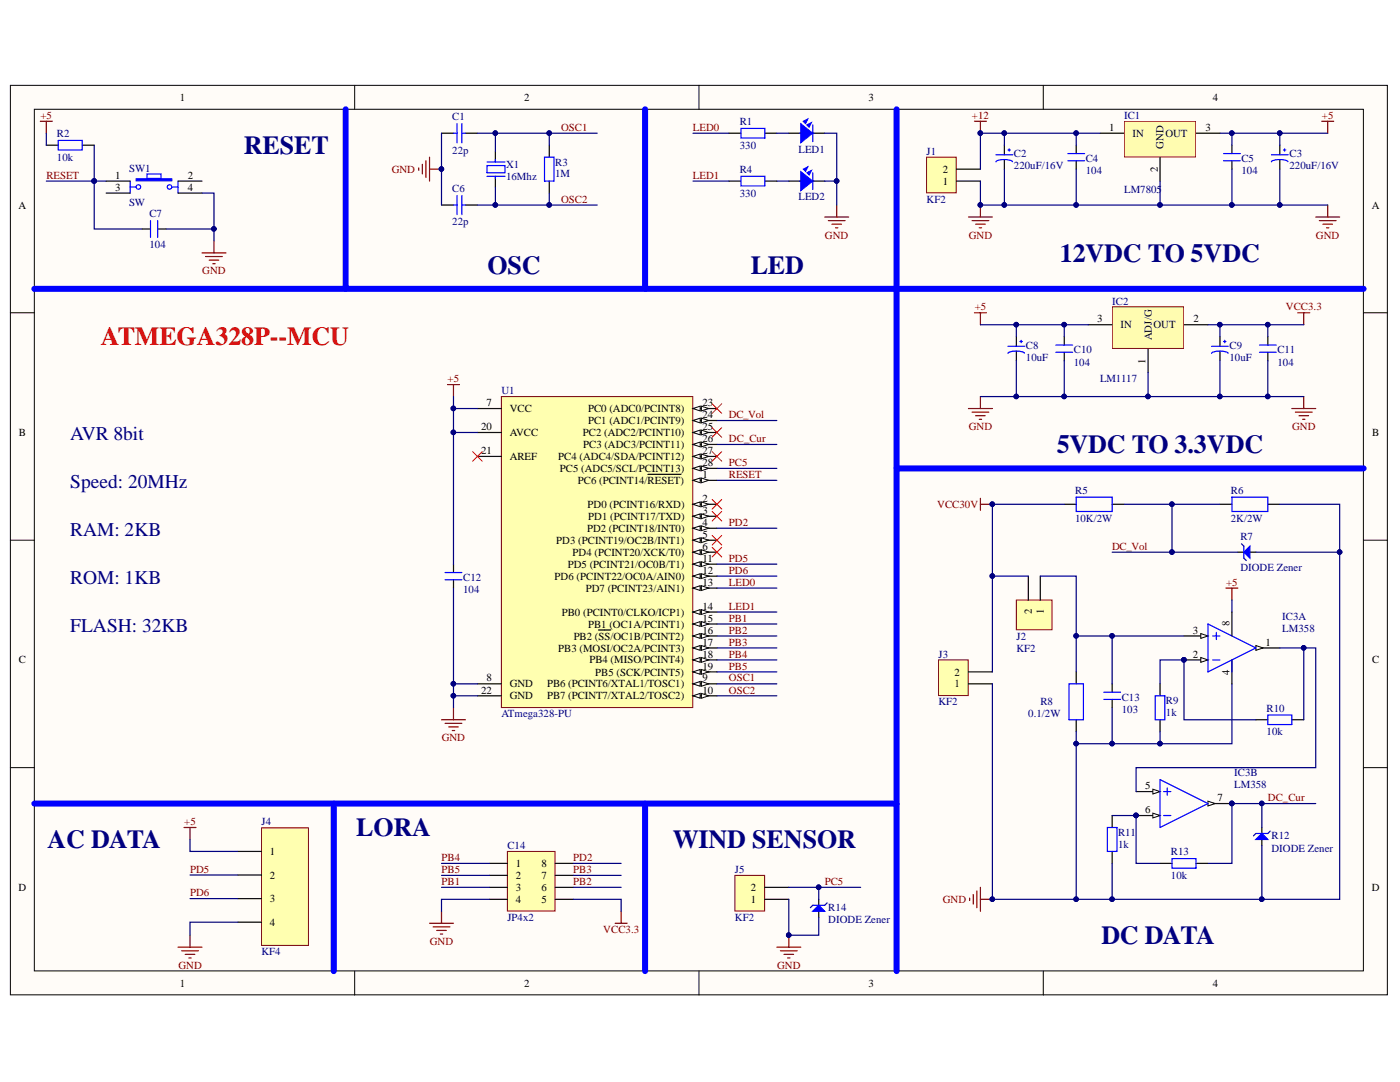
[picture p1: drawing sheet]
# Altium project Wind_Node.PrjPCB
1 sheet, 41 parts. Net scope: global (net labels, ports and power ports of the same name join across sheets).
Board file: File_Mach_In.PcbDoc

## Sheet File_Nguyen_Ly.SchDoc
size A4

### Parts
C1  value 22p  [Tu-ceramic]  (hidden comment: Capacitor Ceramic)
C2  220uF/16V  [CP1.5/3.4]
C3  220uF/16V  [CP1.5/3.4]
C4  104  [CN2]
C5  104  [CN2]
C6  value 22p  [Tu-ceramic]  (hidden comment: Capacitor Ceramic)
C7  104  [CN2]
C8  10uF  [CP1/2]
C9  10uF  [CP1/2]
C10  104  [CN2]
C11  104  [CN2]
C12  104  [CN2]
C13  103  [CN1.5]
C14  JP4x2  [JP4-C2T]
IC1  LM7805  [QTO-220]
IC2  LM1117  [SOT223-4N]
IC3  LM358  [DIP8/W0.3]  (parts A,B of 2)
J1  KF2  [KF2-5.08]
J2  KF2  [KF2-5.08]
J3  KF2  [KF2-5.08]
J4  KF4  [KF4-5.08]
J5  KF2  [KF2-5.08]
LED1  LED  [LED-5-Yellow]  (value not drawn)
LED2  LED  [LED-5-BLUE]  (value not drawn)
R1  330  [R1/4W]
R2  10k  [R1/4W]
R3  1M  [R1/4W]
R4  330  [R1/4W]
R5  10K/2W  [R2W]
R6  2K/2W  [R2W]
R7  DIODE Zener  [DIO-2A - LONG]
R8  0.1/2W  [R2W]
R9  1k  [R1/4W]
R10  10k  [R1/4W]
R11  1k  [R1/4W]
R12  DIODE Zener  [DIO-2A - LONG]
R13  10k  [R1/4W]
R14  DIODE Zener  [DIO-2A - LONG]
SW1  SW  [SW4]
U1  ATmega328-PU  [DIP28]
X1  16Mhz  [XT2]

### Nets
+5: C3.1 C5.2 C8.1 C10.2 C12.2 IC1.3(OUT) IC2.3(IN) IC3.8(+V) J4.1 R2.1 U1.7(VCC) U1.20(AVCC)
+12: C2.1 C4.2 IC1.1(IN) J1.2
GND: C1.1 C2.2 C3.2 C4.1 C5.1 C6.1 C7.2 C8.2 C9.2 C10.1 C11.1 C12.1 C13.1 C14.4 IC1.2(GND) IC2.1(ADJ/G) IC3.4(-V) J1.1 J3.1 J4.4 J5.1 LED1.2 LED2.2 R6.2 R7.1(A) R8.1 R9.2 R11.2 R12.1(A) R14.1(A) SW1.4 U1.8(GND) U1.22(GND)
VCC3.3: C9.1 C11.2 C14.5 IC2.2(OUT)
VCC30V: J2.2 J3.2 R5.1
DC_Cur: IC3.7(OUT) R12.2(K) R13.1 U1.26(PC3_(ADC3/PCINT11))
DC_Vol: R5.2 R6.1 R7.2(K) U1.24(PC1_(ADC1/PCINT9))
LED0: R1.2 U1.13(PD7_(PCINT23/AIN1))
LED1: R4.2 U1.14(PB0_(PCINT0/CLKO/ICP1))
OSC1: C1.2 R3.2 U1.9(PB6_(PCINT6/XTAL1/TOSC1)) X1.2
OSC2: C6.2 R3.1 U1.10(PB7_(PCINT7/XTAL2/TOSC2)) X1.1
PB1: C14.3 U1.15(PB1_(OC1A/PCINT1))
PB2: C14.6 U1.16(PB2_(~{SS}/OC1B/PCINT2))
PB3: C14.7 U1.17(PB3_(MOSI/OC2A/PCINT3))
PB4: C14.1 U1.18(PB4_(MISO/PCINT4))
PB5: C14.2 U1.19(PB5_(SCK/PCINT5))
PC5: J5.2 R14.2(K) U1.28(PC5_(ADC5/SCL/PCINT13))
PD2: C14.8 U1.4(PD2_(PCINT18/INT0))
PD5: J4.2 U1.11(PD5_(PCINT21/OC0B/T1))
PD6: J4.3 U1.12(PD6_(PCINT22/OC0A/AIN0))
RESET: C7.1 R2.2 SW1.1 U1.1(PC6_(PCINT14/~{RESET}))
NetC13_2: C13.2 IC3.3(IN+) J2.1 R8.2
NetIC3_1: IC3.1(OUT) IC3.5(IN+) R10.1
NetIC3_2: IC3.2(IN-) R9.1 R10.2
NetIC3_6: IC3.6(IN-) R11.1 R13.2
NetLED1_1: LED1.1 R1.1
NetLED2_1: LED2.1 R4.1

Not connected (* = marked no-connect by the designer): SW1 2 3; U1 2(PD0_(PCINT16/RXD))* 3(PD1_(PCINT17/TXD))* 5(PD3_(PCINT19/OC2B/INT1))* 6(PD4_(PCINT20/XCK/T0))* 21(AREF)* 23(PC0_(ADC0/PCINT8))* 25(PC2_(ADC2/PCINT10))* 27(PC4_(ADC4/SDA/PCINT12))*

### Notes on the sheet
- RESET
- OSC
- LED
- 12VDC TO 5VDC
- ATMEGA328P--MCU
- AVR 8bit
- 5VDC TO 3.3VDC
- Speed: 20MHz
- RAM: 2KB
- ROM: 1KB
- FLASH: 32KB
- AC DATA
- LORA
- WIND SENSOR
- DC DATA
